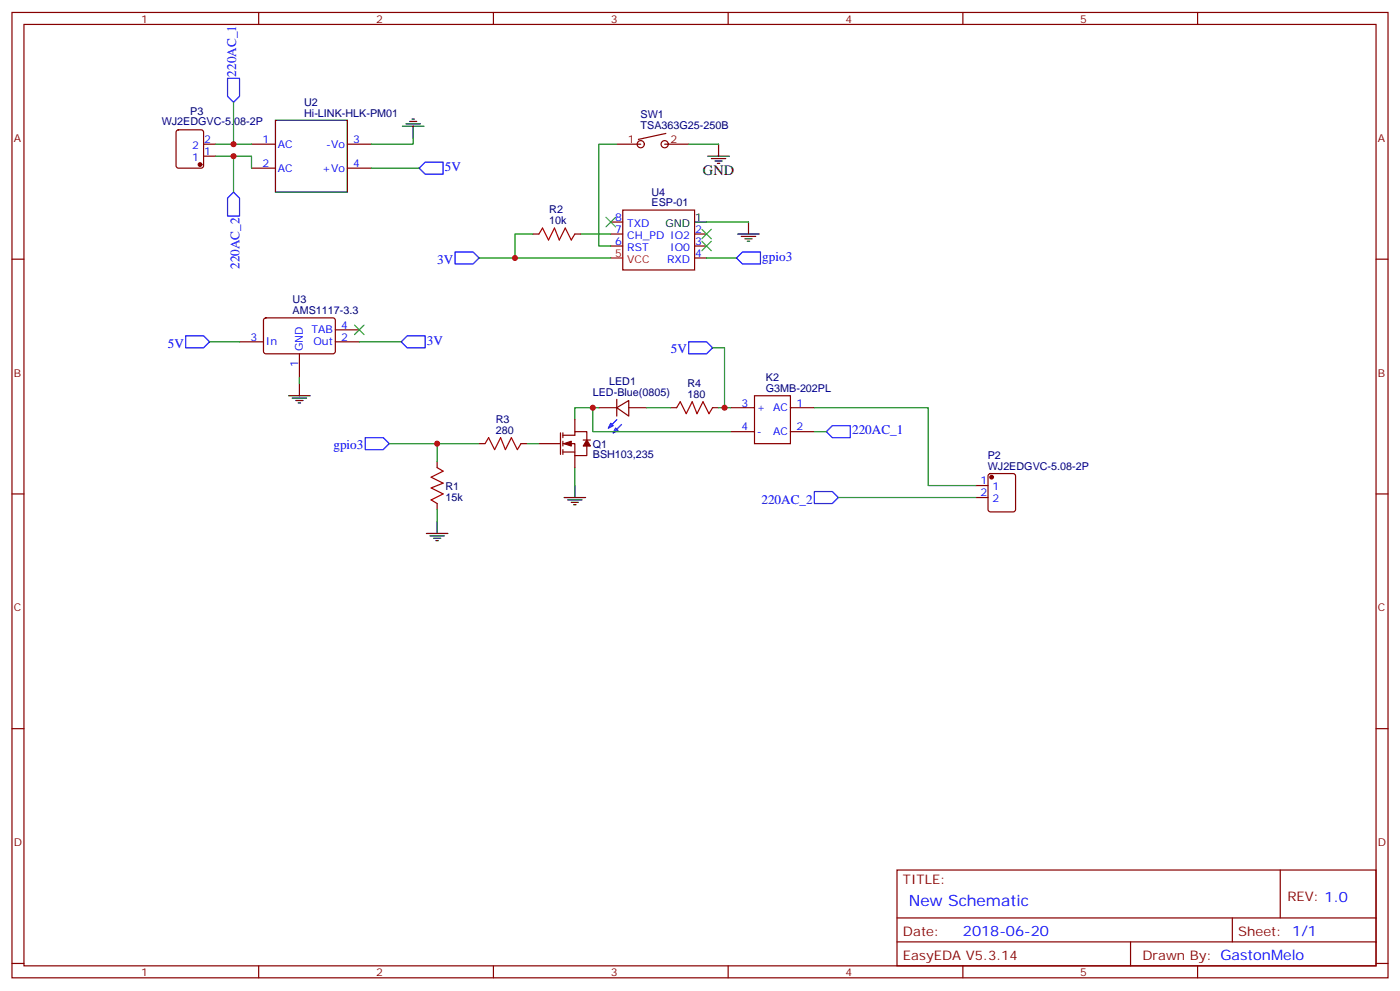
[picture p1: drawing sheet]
<svg xmlns="http://www.w3.org/2000/svg" width="412mm" height="292mm" viewBox="0 0 412 292" stroke-linecap="round" stroke-linejoin="round" font-family="sans-serif">
<g fill="none" stroke="#870000" stroke-width=".35">
<path d="M3.5 3.7h405.4v284.3h-405.4zM7.1 7.2h398.2v277.3h-398.2zM76.2 3.7v3.5M145.3 3.7v3.5M214.5 3.7v3.5M283.6 3.7v3.5M352.8 3.7v3.5M52.1 38.4l.5-.2h6.7l.5 .2 .2 .5v9.9l-.3 .5-.4 .2h-6.7l-.5-.2-.2-.5v-9.9zM196.1 39.3l-8.1 1.8M60 42.5h3.5M60 46h3.5M74.1 42.5h7"/>
<path d="M74.1 49.5h7M102.3 42.5h7.1M102.3 49.5h7.1M181.7 42.5h7M195.8 42.5h7M3.5 76.3h3.6M157 68.9h1.7M169.3 68.9h1.8M179.9 68.9h3.5M179.9 72.5h3.5M179.9 65.4h3.5M183.4 61.9h21.2v17.6h-21.2z"/>
<path d="M204.6 68.9h3.5M204.6 72.5h3.5M204.6 76h3.5M405.3 76.3h3.6M77.8 93.8l.5-.2 20 .1 .5 .6-.1 9.5-.6 .4-20.1-.1-.4-.6v-9.2zM98.8 97.2h7M70.6 100.7h7M88.2 104.2v7.1M98.8 100.7h7M181.7 117.6v5M222.2 116.6h10.6v14.1h-10.6zM128.8 136v1.7"/>
<path d="M141.1 130.7h1.8M153.5 130.7h1.7M158.7 130.7h6.4M165.1 127.5v6.3M165.8 128.2h3.5v-1.1h3.6v2.5M165.8 130.7h3.5v3.5M165.8 133.1h3.5M165.8 127.5v1.4M165.8 130v1.4M165.8 132.4v1.4M169.3 123.6v3.5M169.3 134.2v3.5"/>
<path d="M171.8 129.6h2.1M172.9 131.4v2.8h-3.6M176.4 120.1h5.3M181.7 120.1l3.5-2.1v4.6zM185.2 120.1h5.3M197.6 120.1h1.7M209.9 120.1h1.8M215.2 120.1h7M215.2 127.1h7M232.8 120.1h7.1M232.8 127.1h7.1M291.3 139.7l.4-.2h6.7l.5 .2 .3 .5v9.9l-.3 .5-.5 .2h-6.7l-.5-.3-.2-.4v-9.9z"/>
<path d="M3.5 145.5h3.6M128.8 148.3v1.8M287.5 143h3.5M287.5 146.5h3.5M405.3 145.5h3.6M3.5 214.6h3.6M405.3 214.6h3.6M264.2 256.3h141.1v28.2h-141.1zM377.1 256.3v14.1M264.2 270.4h141.1M264.2 277.4h141.1M333 277.4v7.1"/>
<path d="M363 270.4v7M3.5 283.8h3.6M76.2 284.5v3.5M145.3 284.5v3.5M214.5 284.5v3.5M283.6 284.5v3.5M352.8 284.5v3.5M405.3 283.8h3.6"/>
<circle cx="188.7" cy="42.5" r="1.06"/>
<circle cx="195.8" cy="42.5" r="1.06"/>
</g>
<g fill="none" stroke="#000" stroke-width=".35">
<path d="M81.1 35.4h21.2v21.2h-21.2zM118.5 37.2h6.4M119.6 36.5h4.2M120.6 35.8h2.2M121.4 35.1h.7M121.7 37.2v3.5M208.5 46h6.3M209.5 46.7h4.3M210.6 47.4h2.1M211.3 48.1h.7M211.7 42.5v3.5M204.6 65.4h3.5"/>
<path d="M217.3 68.9h6.4M218.4 69.6h4.2M219.4 70.3h2.1M220.1 71h.7M220.5 65.4v3.5M85 116.6h6.4M86.1 117.3h4.2M87.1 118h2.2M87.8 118.7h.7M88.2 113v3.6M125.6 157.1h6.3M126.6 157.8h4.3"/>
<path d="M127.7 158.5h2.1M128.4 159.2h.7M128.8 153.6v3.5M166.2 146.5h6.3M167.2 147.2h4.2M168.3 148h2.1M169 148.7h.7M169.3 143v3.5"/>
</g>
<g fill="none" stroke="#00f" stroke-width=".35">
<path d="M67 23.1h3.6v5.3l-1.8 1.7-1.8-1.7zM68.8 56.6l1.8 1.7v5.3h-3.6v-5.3zM123.5 49.5l1.7-1.7h5.3v3.5h-5.3zM134.1 74.2h5.2l1.8 1.8-1.8 1.8h-5.2zM217 76l1.7-1.8h5.3v3.6h-5.3zM54.7 98.9h5.3l1.7 1.8-1.7 1.7h-5.3zM118.2 100.7l1.7-1.8h5.3v3.5h-5.3zM202.8 100.7h5.3l1.8 1.7-1.8 1.8h-5.3zM107.6 128.9h5.3l1.8 1.8-1.8 1.7h-5.3zM179.9 124.7l.7 .7-1.4 .7zM181.3 126.1l.7 .7-1.4 .7zM181.7 123.6l-2.5 2.5"/>
<path d="M183.1 125l-2.5 2.5M243.4 127.1l1.8-1.7h5.3v3.5h-5.3zM239.9 144.8h5.3l1.7 1.7-1.7 1.8h-5.3z"/>
</g>
<g fill="none" stroke="#008700" stroke-width=".35">
<path d="M68.8 30.1v12.4M63.5 46h10.6v3.5M63.5 42.5h10.6M68.8 46v10.6M109.4 49.5h14.1M121.7 40.7v1.8h-12.3M181.7 42.5h-5.3v30h3.5M202.8 42.5h8.9M141.1 76h38.8M157 68.9h-5.3v7.1M171.1 68.9h8.8M208.1 76h8.9"/>
<path d="M208.1 65.4h12.4M61.7 100.7h8.9M88.2 111.3v1.7M105.8 100.7h12.4M209.9 102.4h3.5v17.7M114.7 130.7h26.4M128.8 130.7v5.3M155.2 130.7h3.5M169.3 137.7v5.3M174.6 120.1v7h40.6M176.4 120.1h-7.1v3.5M190.5 120.1h7.1"/>
<path d="M211.7 120.1h3.5M239.9 120.1h33.5v22.9h14.1M239.9 127.1h3.5M128.8 150.1v3.5M246.9 146.5h40.6"/>
</g>
<path d="M158.7 68.9l1.1-1.7 1.8 3.5 1.7-3.5 1.4 3.5 1.8-3.5 1.8 3.5 1-1.8M128.8 137.7l1.7 1.1-3.5 1.7 3.5 1.8-3.5 1.4 3.5 1.8-3.5 1.7 1.8 1.1M142.9 130.7l1-1.8 1.8 3.5 1.8-3.5 1.4 3.5 1.7-3.5 1.8 3.5 1.1-1.7M199.3 120.1l1.1-1.8 1.7 3.5 1.8-3.5 1.4 3.5 1.8-3.5 1.7 3.5 1.1-1.7" fill="none" stroke="#a10000" stroke-width=".35"/>
<g fill="#870000" stroke="#870000" stroke-width=".35">
<path d="M166.2 130.7l2.1-.7v1.4z"/>
<path d="M172.9 129.6l1 1.8h-2.1z"/>
<circle cx="292.1" cy="140.5" r=".53"/>
<circle cx="58.9" cy="48.5" r=".53"/>
</g>
<path d="M179.9 76h3.5" fill="none" stroke="#f00" stroke-width=".35"/>
<path d="M178.5 64l2.8 2.8M181.3 64l-2.8 2.8M206.7 67.5l2.8 2.8M206.7 71l2.8 2.9M209.5 67.5l-2.8 2.8M209.5 71l-2.8 2.9M104.4 95.7l2.8 2.9M107.2 95.7l-2.8 2.9" fill="none" stroke="#3c3" stroke-width=".35"/>
<g fill="#c00">
<circle cx="68.8" cy="42.5" r=".88"/>
<circle cx="151.7" cy="76" r=".88"/>
<circle cx="213.4" cy="120.1" r=".88"/>
<circle cx="174.6" cy="120.1" r=".88"/>
<circle cx="128.8" cy="130.7" r=".88"/>
<circle cx="68.8" cy="46" r=".88"/>
</g>
<text font-size="4.6" fill="#00f" x="267.8" y="266.8">New Schematic</text>
<text font-size="4.2" x="207.1" y="51.6">GND</text>
<text font-size="4.2" fill="#00f" x="283.6" y="275.7">2018-06-20</text>
<g font-size="3.9" fill="#00f">
<text x="69.6" y="22.5" transform="rotate(-90 69.6 22.5)">220AC_1</text>
<text x="131.1" y="50.3">5V</text>
<text x="128.8" y="77.8">3V</text>
<text x="224.5" y="76.7">gpio3</text>
<text x="70.6" y="79.2" transform="rotate(-90 70.6 79.2)">220AC_2</text>
<text x="125.8" y="101.7">3V</text>
<text x="49.4" y="102.4">5V</text>
<text x="197.6" y="103.9">5V</text>
<text x="251" y="127.9">220AC_1</text>
<text x="98.2" y="132.1">gpio3</text>
<text x="224.3" y="148.3">220AC_2</text>
</g>
<g font-size="3.9" fill="#800">
<text x="266" y="260.5">TITLE:</text>
<text x="379.2" y="265.4">REV: 1.0</text>
<text x="266" y="275.7">Date:</text>
<text x="364.8" y="275.7">Sheet: 1/1</text>
<text x="266" y="282.7">EasyEDA V5.3.14</text>
<text x="336.5" y="282.7">Drawn By: GastonMelo</text>
</g>
<g font-size="3.2" fill="#800">
<text x="41.6" y="6.7">1</text>
<text x="110.8" y="6.7">2</text>
<text x="179.9" y="6.7">3</text>
<text x="249.1" y="6.7">4</text>
<text x="318.2" y="6.7">5</text>
<text x="4.1" y="41.8">A</text>
<text x="405.9" y="41.8">A</text>
<text x="185" y="42.1">1</text>
<text x="197.6" y="42.1">2</text>
<text x="4.1" y="110.9">B</text>
<text x="405.9" y="110.9">B</text>
<text x="4.1" y="180.1">C</text>
<text x="405.9" y="180.1">C</text>
<text x="4.1" y="249.2">D</text>
<text x="405.9" y="249.2">D</text>
<text x="41.6" y="287.5">1</text>
<text x="110.8" y="287.5">2</text>
<text x="179.9" y="287.5">3</text>
<text x="249.1" y="287.5">4</text>
<text x="318.2" y="287.5">5</text>
</g>
<g font-size="3.2" fill="#000080">
<text x="56" y="34">P3</text>
<text x="89.6" y="34.4">Hi-LINK-HLK-PM01</text>
<text x="89.6" y="31.2">U2</text>
<text x="188.7" y="34.7">SW1</text>
<text x="47.6" y="36.8">WJ2EDGVC-5.08-2P</text>
<text x="188.7" y="37.9">TSA363G25-250B</text>
<text x="191.9" y="57.6">U4</text>
<text x="161.8" y="62.8">R2</text>
<text x="191.9" y="60.8">ESP-01</text>
<text x="161.8" y="66.1">10k</text>
<text x="86.2" y="89.3">U3</text>
<text x="86.2" y="92.6">AMS1117-3.3</text>
<text x="179.4" y="113.3">LED1</text>
<text x="225.6" y="112.3">K2</text>
<text x="174.6" y="116.5">LED-Blue(0805)</text>
<text x="202.5" y="117.3">180</text>
<text x="202.5" y="114.1">R4</text>
<text x="225.6" y="115.5">G3MB-202PL</text>
<text x="146" y="124.7">R3</text>
<text x="146" y="127.8">280</text>
<text x="174.6" y="131.8">Q1</text>
<text x="174.6" y="135">BSH103,235</text>
<text x="291" y="135.2">P2</text>
<text x="291" y="138.4">WJ2EDGVC-5.08-2P</text>
<text x="131.2" y="147.5">15k</text>
<text x="131.2" y="144.2">R1</text>
</g>
<g font-size="3.2" fill="#00f">
<text x="56.7" y="47.4">1</text>
<text x="56.7" y="43.9">2</text>
<text x="60.1" y="45.6">1</text>
<text x="60.1" y="42.1">2</text>
<text x="77.4" y="42.1">1</text>
<text x="81.8" y="43.5">AC</text>
<text x="96.1" y="43.5">-Vo</text>
<text x="104.1" y="42.1">3</text>
<text x="77.4" y="49.2">2</text>
<text x="81.8" y="50.6">AC</text>
<text x="94.9" y="50.6">+Vo</text>
<text x="104.1" y="49.2">4</text>
<text x="181.3" y="65.1">8</text>
<text x="181.3" y="68.6">7</text>
<text x="184.7" y="70.3">CH_PD IO2</text>
<text x="184.7" y="66.8">TXD</text>
<text x="204.8" y="68.6">2</text>
<text x="181.3" y="72.1">6</text>
<text x="184.7" y="73.9">RST</text>
<text x="196.5" y="77.4">RXD</text>
<text x="197.5" y="73.9">IO0</text>
<text x="204.8" y="72.1">3</text>
<text x="204.8" y="75.6">4</text>
<text x="73.8" y="100.3">3</text>
<text x="78.3" y="101.7">In</text>
<text x="91.8" y="98.2">TAB</text>
<text x="92.3" y="101.7">Out</text>
<text x="100.5" y="100.3">2</text>
<text x="100.5" y="96.8">4</text>
<text x="87.8" y="108" transform="rotate(-90 87.8 108)">1</text>
<text x="89.3" y="103.5" transform="rotate(-90 89.3 103.5)">GND</text>
<text x="218.5" y="119.7">3</text>
<text x="234.6" y="119.7">1</text>
<text x="223" y="121.1">+ AC</text>
<text x="218.5" y="126.8">4</text>
<text x="223" y="128.2">-</text>
<text x="227.7" y="128.2">AC</text>
<text x="234.6" y="126.8">2</text>
<text x="288.8" y="142.7">1</text>
<text x="288.8" y="146.2">2</text>
<text x="292.3" y="144.4">1</text>
<text x="292.3" y="148">2</text>
</g>
<g font-size="3.2">
<text x="204.8" y="65.1">1</text>
<text x="196" y="66.8">GND</text>
</g>
<g font-size="3.2" fill="#f00">
<text x="181.3" y="75.6">5</text>
<text x="184.7" y="77.4">VCC</text>
</g>
</svg>
